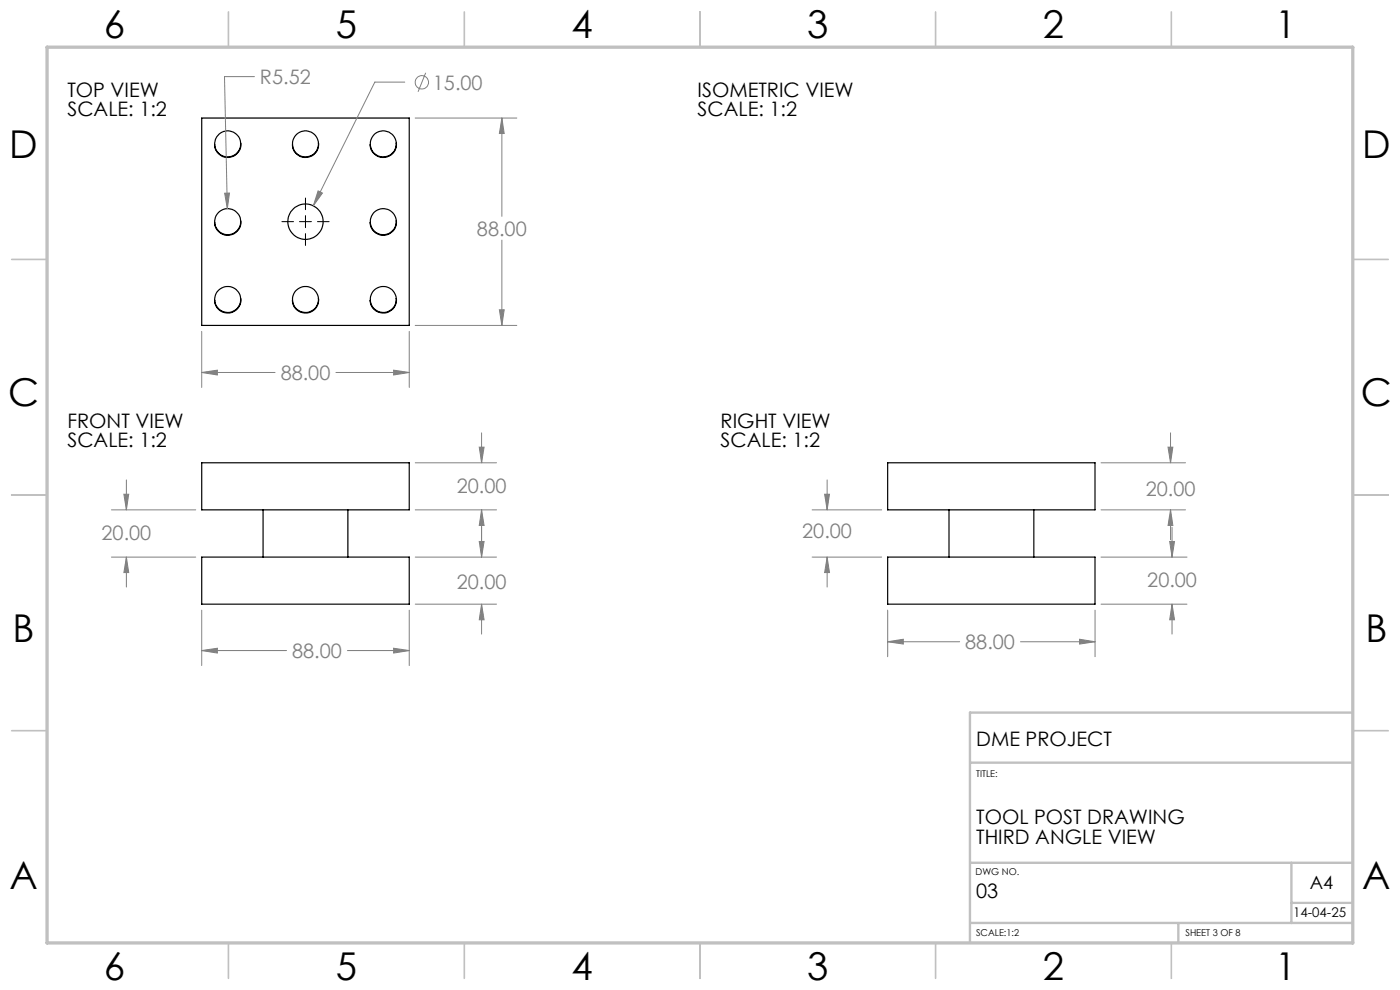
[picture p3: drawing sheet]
<svg xmlns="http://www.w3.org/2000/svg" width="297mm" height="210mm" viewBox="0 0 297 210" stroke-linecap="round" stroke-linejoin="round" font-family="sans-serif">
<g fill="none" stroke="#000" stroke-width=".25">
<path d="M42.8 25h44v44h-44zM51 30.4a2.76 2.76 0 0 1-2.5 2.9 2.76 2.76 0 0 1-3-2.6M51 30.4a2.76 2.76 0 0 1-2.5 3 2.76 2.76 0 0 1-3-2.7M51 30.4a2.76 2.76 0 0 0-2.9-2.6 2.76 2.76 0 0 0-2.6 2.9M67.6 30.4a2.76 2.76 0 0 1-2.6 2.9 2.76 2.76 0 0 1-2.9-2.6M67.6 30.4a2.76 2.76 0 0 1-2.6 3 2.76 2.76 0 0 1-2.9-2.7M67.6 30.4a2.76 2.76 0 0 0-3-2.6 2.76 2.76 0 0 0-2.5 2.9M84.1 30.4a2.76 2.76 0 0 1-2.6 2.9 2.76 2.76 0 0 1-2.9-2.6M84.1 30.4a2.76 2.76 0 0 1-2.6 3 2.76 2.76 0 0 1-2.9-2.7M84.1 30.4a2.76 2.76 0 0 0-2.9-2.6 2.76 2.76 0 0 0-2.6 2.9M51 46.9a2.76 2.76 0 0 1-2.5 2.9 2.76 2.76 0 0 1-3-2.6M51 46.9a2.76 2.76 0 0 1-2.5 3 2.76 2.76 0 0 1-3-2.7"/>
<path d="M51 46.9a2.76 2.76 0 0 0-2.9-2.6 2.76 2.76 0 0 0-2.6 2.9M84.1 46.9a2.76 2.76 0 0 1-2.6 2.9 2.76 2.76 0 0 1-2.9-2.6M84.1 46.9a2.78 2.78 0 0 1-2.6 3 2.78 2.78 0 0 1-3-2.7h.1M84.1 46.9a2.76 2.76 0 0 0-2.9-2.6 2.76 2.76 0 0 0-2.6 2.9M51 63.4a2.76 2.76 0 0 1-2.5 2.9 2.76 2.76 0 0 1-3-2.6M51 63.4a2.76 2.76 0 0 1-2.5 3 2.76 2.76 0 0 1-3-2.7M51 63.4a2.76 2.76 0 0 0-2.9-2.6 2.76 2.76 0 0 0-2.6 2.9M67.6 63.4a2.76 2.76 0 0 1-2.6 2.9 2.76 2.76 0 0 1-2.9-2.6M67.6 63.4a2.76 2.76 0 0 1-2.6 3 2.76 2.76 0 0 1-2.9-2.7M67.6 63.4a2.76 2.76 0 0 0-3-2.6 2.76 2.76 0 0 0-2.5 2.9M84.1 63.4a2.76 2.76 0 0 1-2.6 2.9 2.76 2.76 0 0 1-2.9-2.6M84.1 63.4a2.78 2.78 0 0 1-2.6 3 2.78 2.78 0 0 1-3-2.7h.1"/>
<path d="M84.1 63.4a2.76 2.76 0 0 0-3-2.6 2.76 2.76 0 0 0-2.5 2.9M42.8 98.2h44v10h-44zM188.3 98.2h44v10h-44zM42.8 118.2h44v10h-44zM55.8 108.2v10M73.8 108.2v10M188.3 118.2h44v10h-44zM201.3 108.2v10M219.3 108.2v10"/>
<circle cx="64.8" cy="47" r="3.8"/>
</g>
<g fill="none" stroke="#808080" stroke-width=".21">
<path d="M54 16.3h-6.4l.6 28M85.9 17.4h-6.4l-13 26.3M90.3 15.4l-1.6 4.1M88.1 25h21.5M106.5 25l.5 3.3h-1.1zM106.5 25v20.9M47.7 41l1-.1-.5 3.4zM67.5 40.5l.9 .4-1.9 2.8zM106.5 50.9v18.1M42.8 79l3.3-.5v1zM42.8 70.3v11.9M42.8 79h15.5"/>
<path d="M71.3 79h15.5M83.5 78.5l3.3 .5-3.3 .5zM86.8 70.3v11.9M88.1 69h21.5M105.9 65.7h1.1l-.5 3.3zM88.1 98.2h17.2M101.7 94.9h1l-.5 3.3zM102.2 91.8v6.4M233.6 98.2h17.9M247.8 94.9h1l-.5 3.3zM248.3 91.8v6.4M23.6 118.2h17.9"/>
<path d="M23.6 108.2h17.9M26.3 104.8h1l-.5 3.4zM26.8 118.2l.5 3.3h-1zM26.8 101.8v6.4M26.8 118.2v6.3M88.1 118.2h17.2M88.1 108.2h17.2M101.7 114.9h1l-.5 3.3zM102.2 108.2l.5 3.3h-1zM102.2 108.2v10M172.3 118.2h14.7M172.3 108.2h14.7"/>
<path d="M174.9 104.8h1.1l-.5 3.4zM175.5 118.2l.5 3.3h-1.1zM175.5 101.8v6.4M175.5 118.2v6.3M233.6 118.2h18.2M233.6 108.2h17.9M248.1 114.9h1.1l-.6 3.3zM248.3 108.2l.5 3.3h-1zM248.3 108.2v6.3M248.6 111.8v6.4M42.8 138l3.3-.5v1zM42.8 129.4v11.8"/>
<path d="M42.8 138h18M73.7 138h13.1M83.5 137.5l3.3 .5-3.3 .5zM86.8 129.4v11.8M88.1 128.2h17.2M102.2 128.2l.5 3.3h-1zM102.2 128.2v6.3M188.3 136.1l3.3-.5v1zM188.3 129.4v9.9M188.3 136.1h15.3M216.5 136.1h15.8M229 135.6l3.3 .5-3.3 .5z"/>
<path d="M232.3 129.4v9.9M233.6 128.2h18.2M248.6 128.2l.6 3.3h-1.1zM248.6 128.2v6.3"/>
<circle cx="89.5" cy="17.5" r="1.41"/>
</g>
<path d="M59.8 47h2.5M63.5 47h2.6M64.8 42v2.5M64.8 45.7v2.6M64.8 49.6v2.5M67.3 47h2.5" fill="none" stroke="#000" stroke-width=".21"/>
<g fill="none" stroke="#c0c0c0" stroke-width=".35">
<path d="M48.5 2.5v7.5M98.5 2.5v7.5M148.5 2.5v7.5M198.5 2.5v7.5M248.5 2.5v7.5M2.5 55h7.5M287 55h7.5M2.5 105h7.5M287 105h7.5M2.5 155h7.5M287 155h7.5M48.5 200v7.5"/>
<path d="M98.5 200v7.5M148.5 200v7.5M198.5 200v7.5M248.5 200v7.5"/>
</g>
<path d="M287 151.2h-81.2v48.8M205.8 161.8h81.2M205.8 195.8h81.2M205.8 183h81.2M250 195.8v4.2M274 183v12.8M274 191.5h13" fill="none" stroke="#c0c0c0" stroke-width=".5"/>
<path d="M10 10h277v190h-277z" fill="none" stroke="#c0c0c0" stroke-width=".7"/>
<path d="M83.5 137.5l3.3 .5-3.3 .5zM42.8 138l3.3-.5v1zM102.2 128.2l.5 3.3h-1zM101.7 114.9h1l-.5 3.3zM26.3 104.8h1l-.5 3.4zM26.8 118.2l.5 3.3h-1zM101.7 94.9h1l-.5 3.3zM102.2 108.2l.5 3.3h-1zM105.9 65.7h1.1l-.5 3.3zM106.5 25l.5 3.3h-1.1zM42.8 79l3.3-.5v1zM83.5 78.5l3.3 .5-3.3 .5zM47.7 41l.5 3.3 .5-3.4zM67.5 40.5l-1 3.2 1.9-2.8zM247.8 94.9h1l-.5 3.3zM248.3 108.2l.5 3.3h-1zM248.6 128.2l.6 3.3h-1.1zM248.1 114.9h1.1l-.6 3.3zM174.9 104.8h1.1l-.5 3.4zM175.5 118.2l.5 3.3h-1.1zM229 135.6l3.3 .5-3.3 .5zM188.3 136.1l3.3-.5v1z" fill="#808080"/>
<g font-size="8.1">
<text x="22" y="8">6</text>
<text x="71.2" y="8">5</text>
<text x="121.2" y="8">4</text>
<text x="171.3" y="8">3</text>
<text x="221.3" y="8">2</text>
<text x="270.5" y="8">1</text>
<text x="2" y="33.6">D</text>
<text x="289" y="33.6">D</text>
<text x="1.7" y="86.1">C</text>
<text x="288.7" y="86.1">C</text>
<text x="2.7" y="136.1">B</text>
<text x="289.7" y="136.1">B</text>
<text x="2" y="188.6">A</text>
<text x="289" y="188.6">A</text>
<text x="22" y="208">6</text>
<text x="71.2" y="208">5</text>
<text x="121.2" y="208">4</text>
<text x="171.3" y="208">3</text>
<text x="221.3" y="208">2</text>
<text x="270.5" y="208">1</text>
</g>
<g font-size="4.2" fill="#808080">
<text x="55.2" y="17.8">R5.52</text>
<text x="91.8" y="19">15.00</text>
<text x="101.2" y="50">88.00</text>
<text x="59.5" y="80.6">88.00</text>
<text x="96.9" y="104.7">20.00</text>
<text x="243.1" y="105.1">20.00</text>
<text x="21.5" y="114.6">20.00</text>
<text x="170.2" y="114.2">20.00</text>
<text x="96.9" y="125">20.00</text>
<text x="243.4" y="124.6">20.00</text>
<text x="204.8" y="137.7">88.00</text>
<text x="62" y="139.6">88.00</text>
</g>
<g font-size="4.2">
<text x="14.3" y="20.5">TOP VIEW</text>
<text x="148" y="20.5">ISOMETRIC VIEW</text>
<text x="14.3" y="24.7">SCALE: 1:2</text>
<text x="148" y="24.7">SCALE: 1:2</text>
<text x="14.3" y="90.7">FRONT VIEW</text>
<text x="14.3" y="94.9">SCALE: 1:2</text>
<text x="152.9" y="90.7">RIGHT VIEW</text>
<text x="152.9" y="94.9">SCALE: 1:2</text>
<text x="207.1" y="158.3">DME PROJECT</text>
<text x="207.1" y="174.8">TOOL POST DRAWING</text>
<text x="207.1" y="178.9">THIRD ANGLE VIEW</text>
<text x="207.1" y="190.4">03</text>
</g>
<text font-size="3.9" x="277.9" y="188.5">A4</text>
<text font-size="2.8" x="274.3" y="194.5">14-04-25</text>
<g font-size="2">
<text x="207.1" y="164.9">TITLE:</text>
<text x="207" y="185.5">DWG NO.</text>
<text x="207.1" y="198.6">SCALE:1:2</text>
<text x="251.5" y="198.6">SHEET 3 OF 8</text>
</g>
</svg>
